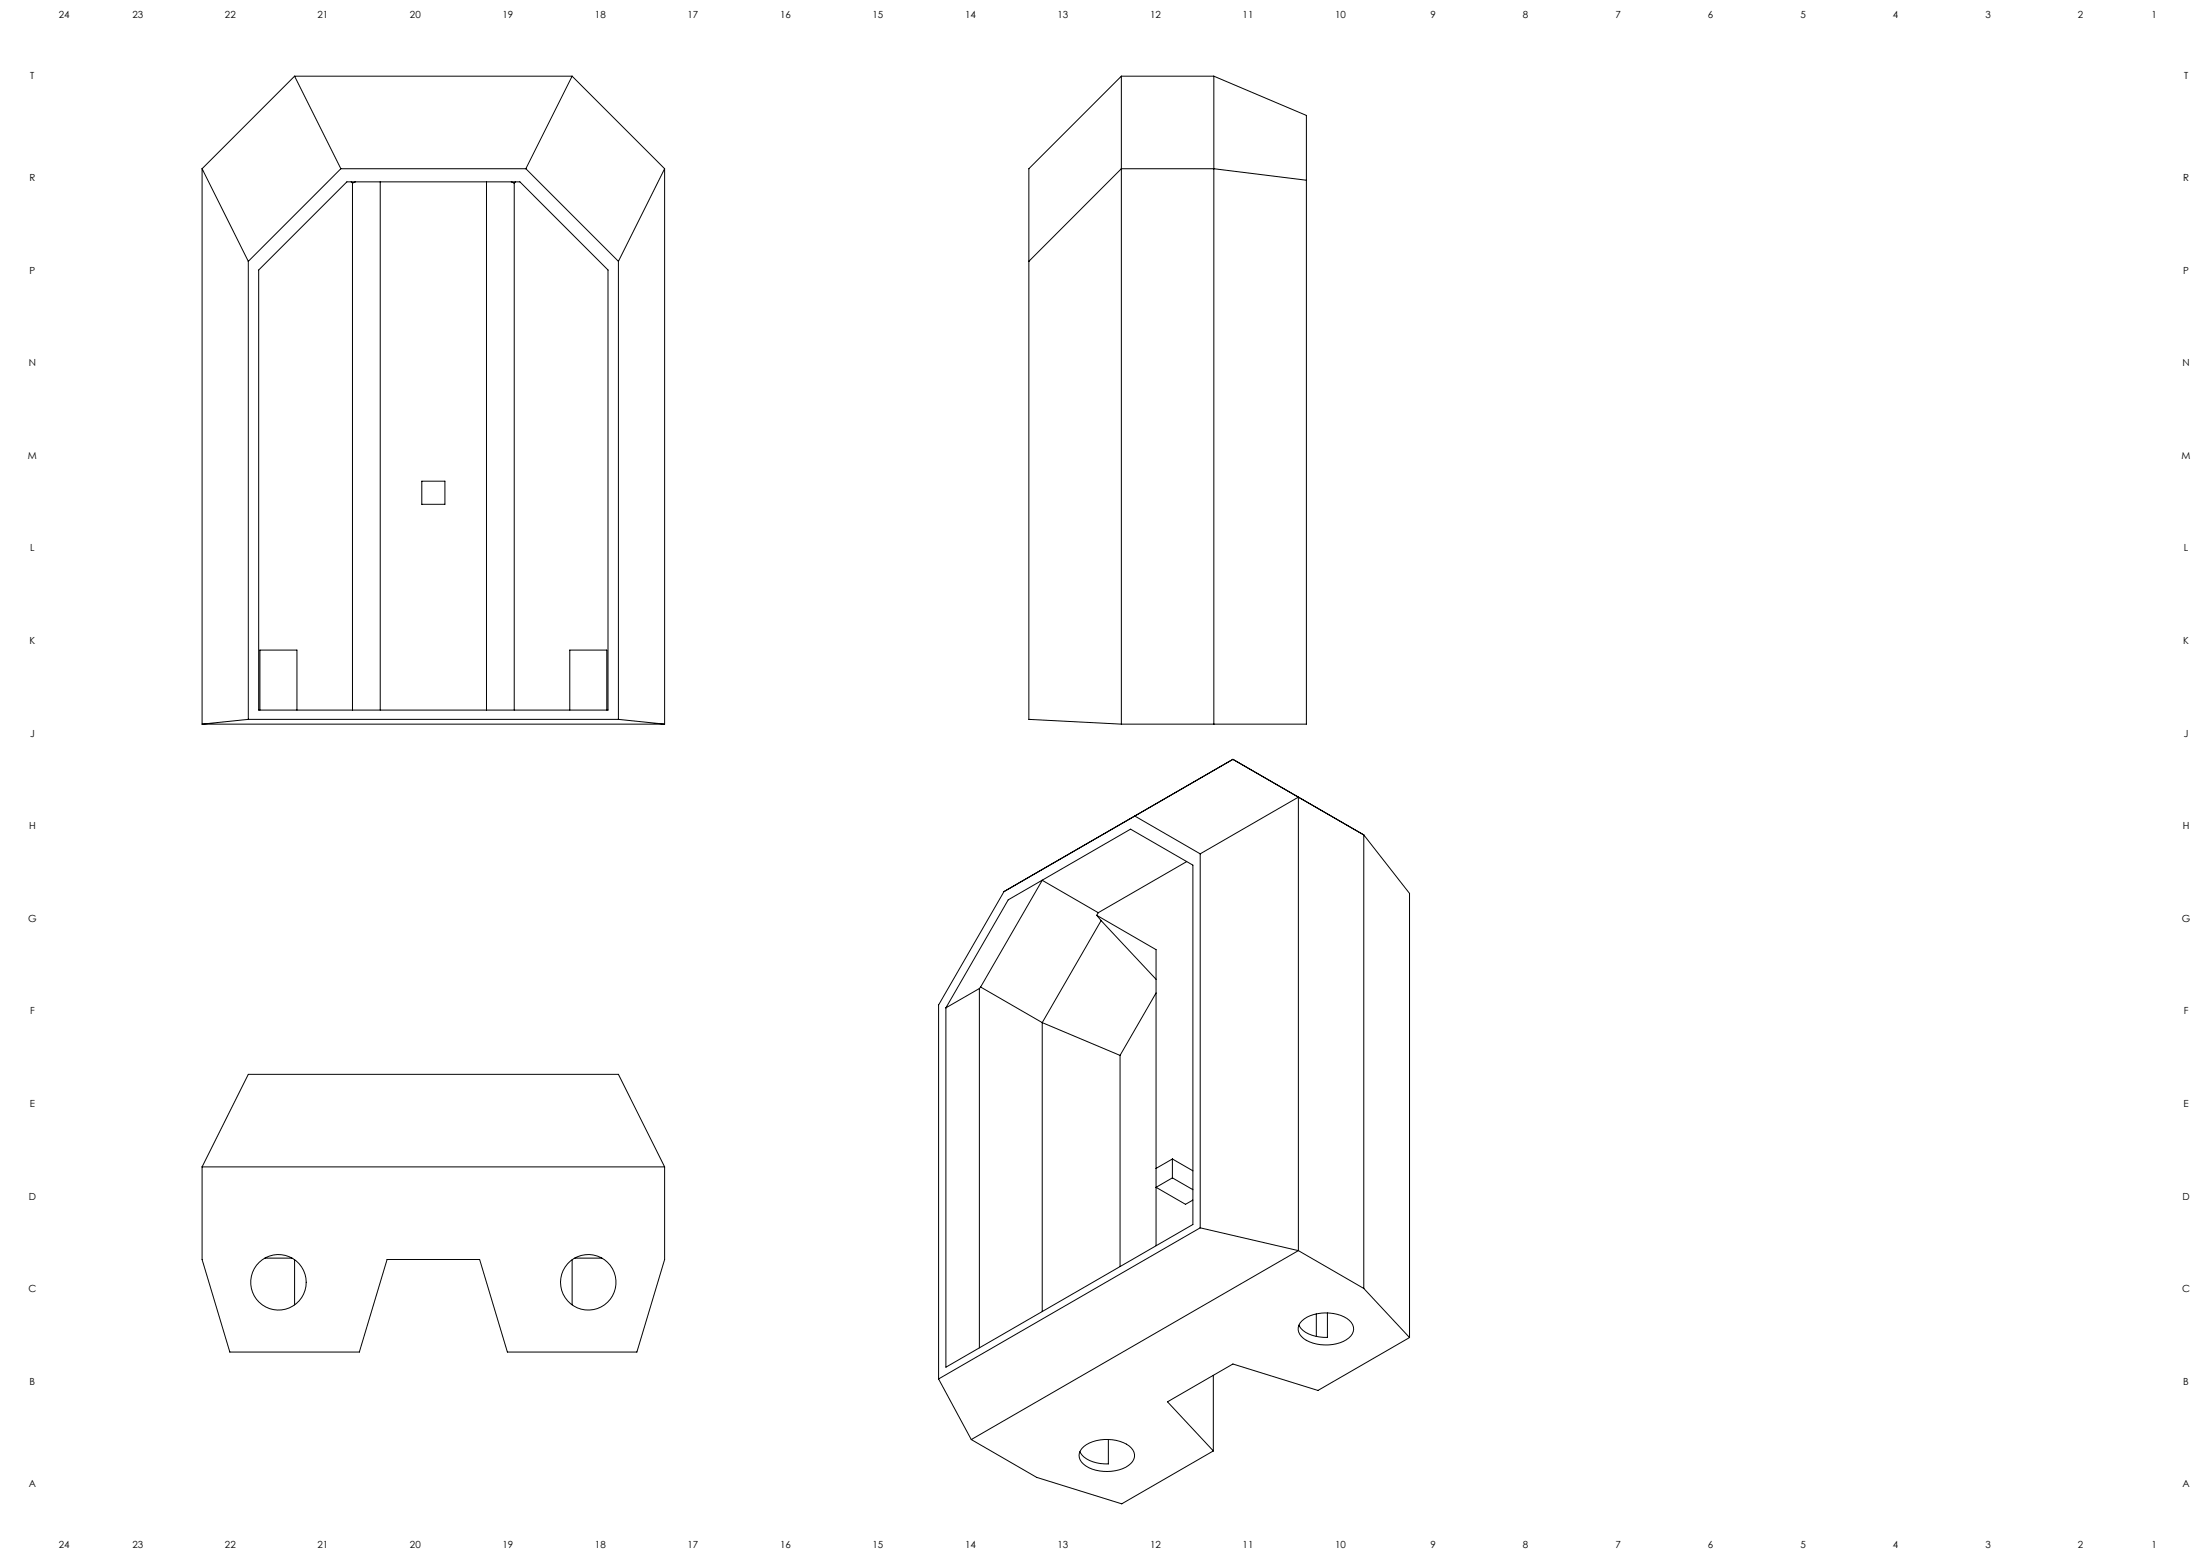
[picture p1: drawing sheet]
<svg xmlns="http://www.w3.org/2000/svg" width="1189mm" height="841mm" viewBox="0 0 1189 841" stroke-linecap="round" stroke-linejoin="round" font-family="sans-serif">
<g fill="none" stroke="#000" stroke-width=".54">
<path d="M159 41l-50 50M159 41l25 50M159 41h150M309 41l50 50M309 41l-25 50M606 41h50M606 41v350M606 41l-50 50v298l50 2M656 41l50 21v329h-100M656 41v350M109 91v300M109 91l25 50"/>
<path d="M184 91l-50 50M184 91h100M190 98v1M190 99v285M192 98l-2 1M205 98v286M263 98v286M276 98l2 1M278 99v285M279 98l-1 1M284 91l50 50M359 91v300"/>
<path d="M359 91l-25 50M706 97l-50-6h-50l-50 50M134 141v248M140 146l47-48h94l48 48v238h-189zM334 141v248M228 260h12v12h-12zM109 391h250M134 389h200M134 389l-25 2M140 384v-33h20v33M308 384v-33h20v33M334 389l25 2"/>
<path d="M666 410l-123 72M666 410l36 21M702 431v245M702 431l-53 30M702 431l35 20M613 441l36 20M737 451v245M737 451l25 32v239M563 475h.1M563 475l-33 58M563 475l31 18M641 465l-47 28"/>
<path d="M649 461v202M543 482l-36 61v202M545 486l66-38 34 19v194l-134 77v-194zM593 494l32 19v160M593 494l2 3M594 493l-1 1M595 497l30 32M595 497l-32 55M529 534l-18 10M529 534v194M530 533l-1 1M530 533l33 19"/>
<path d="M625 536l-20 34M563 552v156M563 552l42 18M605 570v114M109 630v50l15 50h70l15-50h50l15 50h70l15-50v-50M109 630h250M109 630l25-50h200l25 50M634 636l11 7M634 636l-9 5 16 10 4-3M634 626l-9 5M634 626v10M634 626l11 6"/>
<path d="M143 680h15M311 680h14M649 663l-142 82M649 663l53 13M702 676l-177 102M702 676l35 20M159 680v25M309 680v25M737 696l25 26M704 713a21 21 0 0 1 26 1 6 6 0 0 1-2 10 22 22 0 0 1-25-2 6 6 0 0 1 1-9zM711 710v12M717 709v13a16 16 0 0 1-15-6"/>
<path d="M762 722l-50 29-46-14-35 20 25 27M507 745l18 33M656 743v41M525 778l35 20 46 14 50-28M599 778v13a16 16 0 0 1-15-7M586 781a22 22 0 0 1 25 1 6 6 0 0 1-3 11 22 22 0 0 1-24-3 6 6 0 0 1 2-9z"/>
<circle cx="150" cy="693" r="15"/>
<circle cx="318" cy="693" r="15"/>
</g>
<g font-size="5.3">
<text x="32" y="10">24</text>
<text x="72" y="10">23</text>
<text x="122" y="10">22</text>
<text x="172" y="10">21</text>
<text x="222" y="10">20</text>
<text x="272" y="10">19</text>
<text x="322" y="10">18</text>
<text x="372" y="10">17</text>
<text x="422" y="10">16</text>
<text x="472" y="10">15</text>
<text x="522" y="10">14</text>
<text x="572" y="10">13</text>
<text x="622" y="10">12</text>
<text x="672" y="10">11</text>
<text x="722" y="10">10</text>
<text x="773" y="10">9</text>
<text x="823" y="10">8</text>
<text x="873" y="10">7</text>
<text x="923" y="10">6</text>
<text x="973" y="10">5</text>
<text x="1023" y="10">4</text>
<text x="1073" y="10">3</text>
<text x="1123" y="10">2</text>
<text x="1163" y="10">1</text>
<text x="16" y="43">T</text>
<text x="1180" y="43">T</text>
<text x="16" y="98">R</text>
<text x="1180" y="98">R</text>
<text x="16" y="148">P</text>
<text x="1180" y="148">P</text>
<text x="16" y="198">N</text>
<text x="1180" y="198">N</text>
<text x="15" y="248">M</text>
<text x="1179" y="248">M</text>
<text x="16" y="298">L</text>
<text x="1180" y="298">L</text>
<text x="16" y="348">K</text>
<text x="1180" y="348">K</text>
<text x="16" y="398">J</text>
<text x="1180" y="398">J</text>
<text x="16" y="448">H</text>
<text x="1180" y="448">H</text>
<text x="15" y="498">G</text>
<text x="1179" y="498">G</text>
<text x="16" y="548">F</text>
<text x="1180" y="548">F</text>
<text x="16" y="598">E</text>
<text x="1180" y="598">E</text>
<text x="16" y="648">D</text>
<text x="1180" y="648">D</text>
<text x="15" y="698">C</text>
<text x="1179" y="698">C</text>
<text x="16" y="748">B</text>
<text x="1180" y="748">B</text>
<text x="16" y="803">A</text>
<text x="1180" y="803">A</text>
<text x="32" y="836">24</text>
<text x="72" y="836">23</text>
<text x="122" y="836">22</text>
<text x="172" y="836">21</text>
<text x="222" y="836">20</text>
<text x="272" y="836">19</text>
<text x="322" y="836">18</text>
<text x="372" y="836">17</text>
<text x="422" y="836">16</text>
<text x="472" y="836">15</text>
<text x="522" y="836">14</text>
<text x="572" y="836">13</text>
<text x="622" y="836">12</text>
<text x="672" y="836">11</text>
<text x="722" y="836">10</text>
<text x="773" y="836">9</text>
<text x="823" y="836">8</text>
<text x="873" y="836">7</text>
<text x="923" y="836">6</text>
<text x="973" y="836">5</text>
<text x="1023" y="836">4</text>
<text x="1073" y="836">3</text>
<text x="1123" y="836">2</text>
<text x="1163" y="836">1</text>
</g>
</svg>
